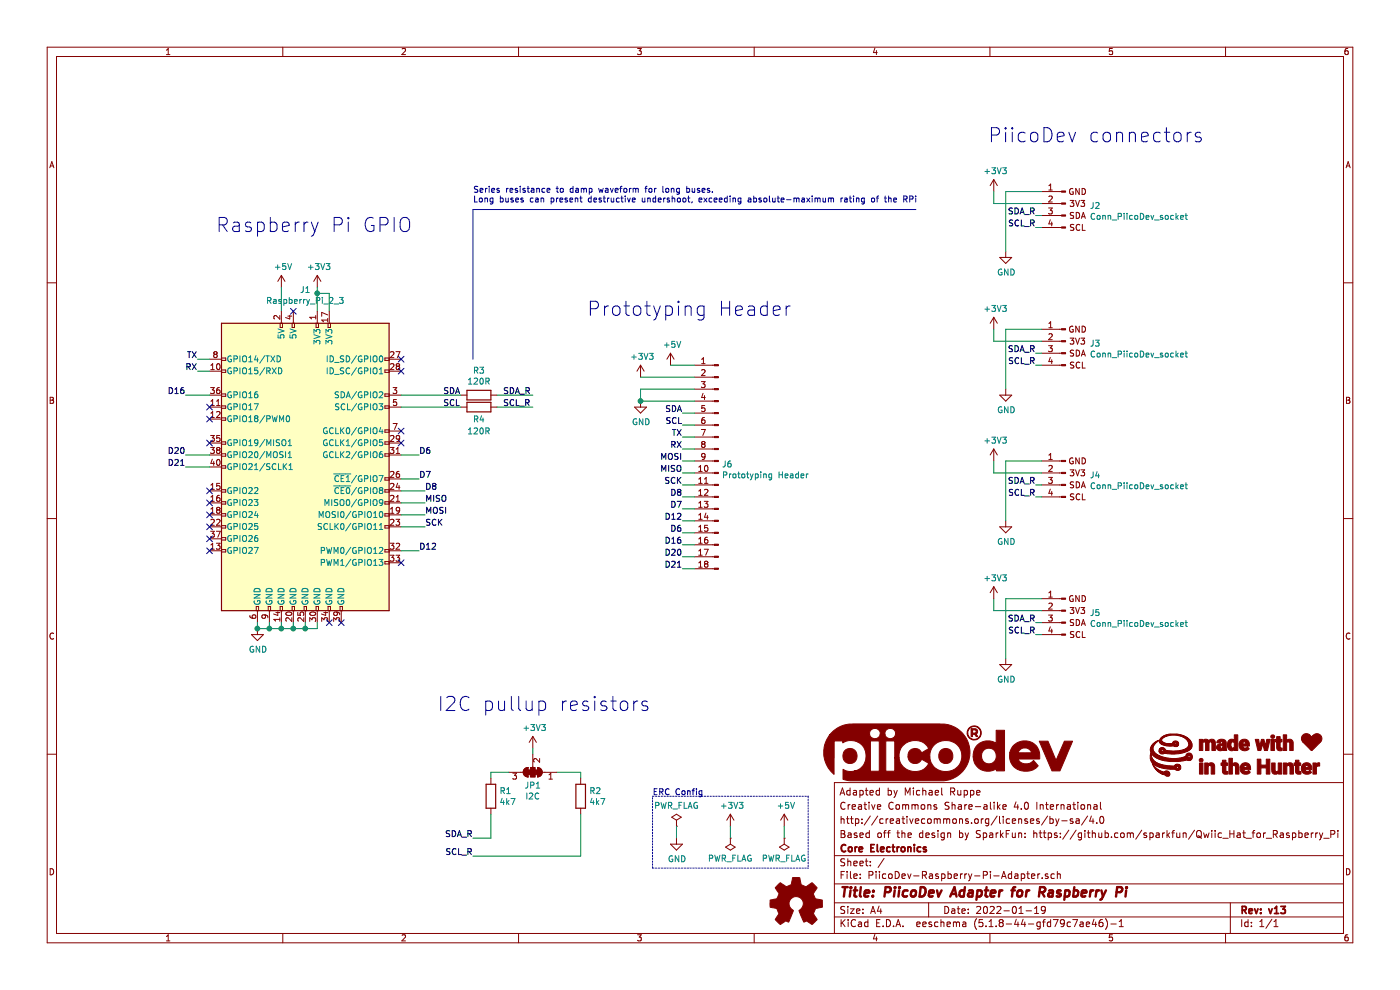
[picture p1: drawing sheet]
EESchema Schematic File Version 4
EELAYER 30 0
EELAYER END
$Descr A4 11693 8268
encoding utf-8
Sheet 1 1
Title "PiicoDev Adapter for Raspberry Pi"
Date "2022-01-19"
Rev "v13"
Comp "Core Electronics"
Comment1 "Based off the design by SparkFun: https://github.com/sparkfun/Qwiic_Hat_for_Raspberry_Pi"
Comment2 "http://creativecommons.org/licenses/by-sa/4.0"
Comment3 "Creative Commons Share-alike 4.0 International"
Comment4 "Adapted by Michael Ruppe"
$EndDescr
$Comp
L power:+3V3 #PWR?
U 1 1
P 8300 1600
F 0 "#PWR?" H 8300 1450 50  0001 C CNN
F 1 "+3V3" H 8315 1773 50  0000 C CNN
F 2 "" H 8300 1600 50  0001 C CNN
F 3 "" H 8300 1600 50  0001 C CNN
	1    8300 1600
	1    0    0    -1  
$EndComp
$Comp
L power:GND #PWR?
U 1 1
P 8400 2100
F 0 "#PWR?" H 8400 1850 50  0001 C CNN
F 1 "GND" H 8405 1927 50  0000 C CNN
F 2 "" H 8400 2100 50  0001 C CNN
F 3 "" H 8400 2100 50  0001 C CNN
	1    8400 2100
	1    0    0    -1  
$EndComp
Wire Wire Line
	8400 1600 8400 2100
Wire Wire Line
	8300 1600 8300 1700
Wire Wire Line
	8300 1700 8700 1700
Text Label 8650 1800 2    50   ~ 0
SDA_R
Text Label 8650 1900 2    50   ~ 0
SCL_R
Wire Wire Line
	8650 1900 8700 1900
Wire Wire Line
	8650 1800 8700 1800
$Comp
L power:+3V3 #PWR?
U 1 1
P 8300 2750
F 0 "#PWR?" H 8300 2600 50  0001 C CNN
F 1 "+3V3" H 8315 2923 50  0000 C CNN
F 2 "" H 8300 2750 50  0001 C CNN
F 3 "" H 8300 2750 50  0001 C CNN
	1    8300 2750
	1    0    0    -1  
$EndComp
$Comp
L power:GND #PWR?
U 1 1
P 8400 3250
F 0 "#PWR?" H 8400 3000 50  0001 C CNN
F 1 "GND" H 8405 3077 50  0000 C CNN
F 2 "" H 8400 3250 50  0001 C CNN
F 3 "" H 8400 3250 50  0001 C CNN
	1    8400 3250
	1    0    0    -1  
$EndComp
Wire Wire Line
	8400 2750 8400 3250
Wire Wire Line
	8300 2750 8300 2850
Wire Wire Line
	8300 2850 8700 2850
Text Label 8650 2950 2    50   ~ 0
SDA_R
Text Label 8650 3050 2    50   ~ 0
SCL_R
Wire Wire Line
	8650 3050 8700 3050
Wire Wire Line
	8650 2950 8700 2950
$Comp
L power:+3V3 #PWR?
U 1 1
P 8300 3850
F 0 "#PWR?" H 8300 3700 50  0001 C CNN
F 1 "+3V3" H 8315 4023 50  0000 C CNN
F 2 "" H 8300 3850 50  0001 C CNN
F 3 "" H 8300 3850 50  0001 C CNN
	1    8300 3850
	1    0    0    -1  
$EndComp
$Comp
L power:GND #PWR?
U 1 1
P 8400 4350
F 0 "#PWR?" H 8400 4100 50  0001 C CNN
F 1 "GND" H 8405 4177 50  0000 C CNN
F 2 "" H 8400 4350 50  0001 C CNN
F 3 "" H 8400 4350 50  0001 C CNN
	1    8400 4350
	1    0    0    -1  
$EndComp
Wire Wire Line
	8400 3850 8400 4350
Wire Wire Line
	8300 3850 8300 3950
Wire Wire Line
	8300 3950 8700 3950
Text Label 8650 4050 2    50   ~ 0
SDA_R
Text Label 8650 4150 2    50   ~ 0
SCL_R
Wire Wire Line
	8650 4150 8700 4150
Wire Wire Line
	8650 4050 8700 4050
$Comp
L power:+3V3 #PWR?
U 1 1
P 8300 5000
F 0 "#PWR?" H 8300 4850 50  0001 C CNN
F 1 "+3V3" H 8315 5173 50  0000 C CNN
F 2 "" H 8300 5000 50  0001 C CNN
F 3 "" H 8300 5000 50  0001 C CNN
	1    8300 5000
	1    0    0    -1  
$EndComp
$Comp
L power:GND #PWR?
U 1 1
P 8400 5500
F 0 "#PWR?" H 8400 5250 50  0001 C CNN
F 1 "GND" H 8405 5327 50  0000 C CNN
F 2 "" H 8400 5500 50  0001 C CNN
F 3 "" H 8400 5500 50  0001 C CNN
	1    8400 5500
	1    0    0    -1  
$EndComp
Wire Wire Line
	8300 5000 8300 5100
Wire Wire Line
	8300 5100 8700 5100
Text Label 8650 5200 2    50   ~ 0
SDA_R
Text Label 8650 5300 2    50   ~ 0
SCL_R
Wire Wire Line
	8650 5300 8700 5300
Wire Wire Line
	8650 5200 8700 5200
$Comp
L Connector:Raspberry_Pi_2_3 J1
U 1 1
P 2550 3900
F 0 "J1" H 2550 5381 50  0000 C CNN
F 1 "Raspberry_Pi_2_3" H 2550 5290 50  0000 C CNN
F 2 "CoreElectronics_Components:PinSocket_2x20_P2.54mm_Vertical_SMD_With_Post" H 2550 3900 50  0001 C CNN
F 3 "https://www.raspberrypi.org/documentation/hardware/raspberrypi/schematics/rpi_SCH_3bplus_1p0_reduced.pdf" H 2550 3900 50  0001 C CNN
	1    2550 3900
	1    0    0    -1  
$EndComp
$Comp
L power:GND #PWR?
U 1 1
P 2150 5250
F 0 "#PWR?" H 2150 5000 50  0001 C CNN
F 1 "GND" H 2155 5077 50  0000 C CNN
F 2 "" H 2150 5250 50  0001 C CNN
F 3 "" H 2150 5250 50  0001 C CNN
	1    2150 5250
	1    0    0    -1  
$EndComp
Wire Wire Line
	2150 5250 2150 5200
Text Label 3700 3300 0    50   ~ 0
SDA
Text Label 3700 3400 0    50   ~ 0
SCL
$Comp
L power:+3V3 #PWR?
U 1 1
P 2650 2400
F 0 "#PWR?" H 2650 2250 50  0001 C CNN
F 1 "+3V3" H 2665 2573 50  0000 C CNN
F 2 "" H 2650 2400 50  0001 C CNN
F 3 "" H 2650 2400 50  0001 C CNN
	1    2650 2400
	1    0    0    -1  
$EndComp
Wire Wire Line
	2650 2600 2650 2450
$Comp
L CoreElectronics_Components:Conn_PiicoDev_socket J2
U 1 1
P 8900 1800
F 0 "J2" H 8699 1883 50  0000 R CNN
F 1 "Conn_PiicoDev_socket" H 8699 1792 50  0000 R CNN
F 2 "Connector_JST:JST_SH_SM04B-SRSS-TB_1x04-1MP_P1.00mm_Horizontal" H 8900 1800 50  0001 C CNN
F 3 "~" H 8900 1800 50  0001 C CNN
	1    8900 1800
	-1   0    0    -1  
$EndComp
$Comp
L CoreElectronics_Components:Conn_PiicoDev_socket J3
U 1 1
P 8900 2950
F 0 "J3" H 8699 3033 50  0000 R CNN
F 1 "Conn_PiicoDev_socket" H 8699 2942 50  0000 R CNN
F 2 "Connector_JST:JST_SH_SM04B-SRSS-TB_1x04-1MP_P1.00mm_Horizontal" H 8900 2950 50  0001 C CNN
F 3 "~" H 8900 2950 50  0001 C CNN
	1    8900 2950
	-1   0    0    -1  
$EndComp
$Comp
L CoreElectronics_Components:Conn_PiicoDev_socket J4
U 1 1
P 8900 4050
F 0 "J4" H 8699 4133 50  0000 R CNN
F 1 "Conn_PiicoDev_socket" H 8699 4042 50  0000 R CNN
F 2 "Connector_JST:JST_SH_SM04B-SRSS-TB_1x04-1MP_P1.00mm_Horizontal" H 8900 4050 50  0001 C CNN
F 3 "~" H 8900 4050 50  0001 C CNN
	1    8900 4050
	-1   0    0    -1  
$EndComp
$Comp
L CoreElectronics_Components:Conn_PiicoDev_socket J5
U 1 1
P 8900 5200
F 0 "J5" H 8699 5283 50  0000 R CNN
F 1 "Conn_PiicoDev_socket" H 8699 5192 50  0000 R CNN
F 2 "Connector_JST:JST_SH_SM04B-SRSS-TB_1x04-1MP_P1.00mm_Horizontal" H 8900 5200 50  0001 C CNN
F 3 "~" H 8900 5200 50  0001 C CNN
	1    8900 5200
	-1   0    0    -1  
$EndComp
$Comp
L Connector:Conn_01x18_Male J6
U 1 1
P 6000 3850
F 0 "J6" H 5972 3824 50  0000 R CNN
F 1 "Prototyping Header" H 5972 3733 50  0000 R CNN
F 2 "Connector_PinHeader_2.54mm:PinHeader_1x18_P2.54mm_Vertical" H 6000 3850 50  0001 C CNN
F 3 "~" H 6000 3850 50  0001 C CNN
	1    6000 3850
	-1   0    0    -1  
$EndComp
$Comp
L power:+3V3 #PWR?
U 1 1
P 5350 3150
F 0 "#PWR?" H 5350 3000 50  0001 C CNN
F 1 "+3V3" H 5365 3323 50  0000 C CNN
F 2 "" H 5350 3150 50  0001 C CNN
F 3 "" H 5350 3150 50  0001 C CNN
	1    5350 3150
	1    0    0    -1  
$EndComp
Wire Wire Line
	5350 3150 5800 3150
$Comp
L power:+5V #PWR?
U 1 1
P 2350 2400
F 0 "#PWR?" H 2350 2250 50  0001 C CNN
F 1 "+5V" H 2365 2573 50  0000 C CNN
F 2 "" H 2350 2400 50  0001 C CNN
F 3 "" H 2350 2400 50  0001 C CNN
	1    2350 2400
	1    0    0    -1  
$EndComp
Wire Wire Line
	2750 2600 2750 2450
Wire Wire Line
	2750 2450 2650 2450
Connection ~ 2650 2450
Wire Wire Line
	2650 2450 2650 2400
$Comp
L power:+5V #PWR?
U 1 1
P 5600 3050
F 0 "#PWR?" H 5600 2900 50  0001 C CNN
F 1 "+5V" H 5615 3223 50  0000 C CNN
F 2 "" H 5600 3050 50  0001 C CNN
F 3 "" H 5600 3050 50  0001 C CNN
	1    5600 3050
	1    0    0    -1  
$EndComp
Wire Wire Line
	5600 3050 5800 3050
$Comp
L power:GND #PWR?
U 1 1
P 5350 3350
F 0 "#PWR?" H 5350 3100 50  0001 C CNN
F 1 "GND" H 5355 3177 50  0000 C CNN
F 2 "" H 5350 3350 50  0001 C CNN
F 3 "" H 5350 3350 50  0001 C CNN
	1    5350 3350
	1    0    0    -1  
$EndComp
Wire Wire Line
	5350 3350 5800 3350
Wire Wire Line
	5800 3250 5350 3250
Wire Wire Line
	5350 3250 5350 3350
Connection ~ 5350 3350
Text Label 5700 3650 2    50   ~ 0
TX
Wire Wire Line
	5700 3450 5800 3450
Text Label 5700 3750 2    50   ~ 0
RX
Wire Wire Line
	5700 3550 5800 3550
Text Label 5700 3450 2    50   ~ 0
SDA
Wire Wire Line
	5700 3650 5800 3650
Text Label 5700 3550 2    50   ~ 0
SCL
Wire Wire Line
	5800 3750 5700 3750
Text Label 5700 3850 2    50   ~ 0
MOSI
Wire Wire Line
	5700 3850 5800 3850
Text Label 5700 3950 2    50   ~ 0
MISO
Wire Wire Line
	5800 3950 5700 3950
Text Label 5700 4050 2    50   ~ 0
SCK
Text Label 5700 4150 2    50   ~ 0
D8
Text Label 5700 4250 2    50   ~ 0
D7
Text Label 5700 4350 2    50   ~ 0
D12
Text Label 5700 4450 2    50   ~ 0
D6
Text Label 5700 4550 2    50   ~ 0
D16
Text Label 5700 4650 2    50   ~ 0
D20
Text Label 5700 4750 2    50   ~ 0
D21
Wire Wire Line
	5700 4050 5800 4050
Wire Wire Line
	5800 4150 5700 4150
Wire Wire Line
	5700 4250 5800 4250
Wire Wire Line
	5800 4350 5700 4350
Wire Wire Line
	5700 4450 5800 4450
Wire Wire Line
	5800 4550 5700 4550
Wire Wire Line
	5700 4650 5800 4650
Wire Wire Line
	5800 4750 5700 4750
Text Label 1650 3000 2    50   ~ 0
TX
Text Label 1650 3100 2    50   ~ 0
RX
Text Label 3550 4300 0    50   ~ 0
MOSI
Text Label 3550 4200 0    50   ~ 0
MISO
Text Label 3550 4400 0    50   ~ 0
SCK
Text Label 3550 4100 0    50   ~ 0
D8
Text Label 3500 4000 0    50   ~ 0
D7
Text Label 3500 4600 0    50   ~ 0
D12
Text Label 3500 3800 0    50   ~ 0
D6
Text Label 1550 3300 2    50   ~ 0
D16
Text Label 1550 3800 2    50   ~ 0
D20
Text Label 1550 3900 2    50   ~ 0
D21
Wire Wire Line
	1650 3000 1750 3000
Wire Wire Line
	1650 3100 1750 3100
Wire Wire Line
	3550 4300 3350 4300
Wire Wire Line
	3550 4200 3350 4200
Wire Wire Line
	3550 4400 3350 4400
Wire Wire Line
	3500 4000 3350 4000
Wire Wire Line
	3500 4600 3350 4600
Wire Wire Line
	3350 3800 3500 3800
Wire Wire Line
	1550 3300 1750 3300
Wire Wire Line
	1550 3800 1750 3800
Wire Wire Line
	3550 4100 3350 4100
Wire Wire Line
	1550 3900 1750 3900
$Comp
L CoreElectronics_Artwork:LOGO_PiicoDev G1
U 1 1
P 8000 6300
F 0 "G1" H 8000 6095 60  0001 C CNN
F 1 "LOGO_PiicoDev" H 8000 6505 60  0001 C CNN
F 2 "CoreElectronics_Artwork:piicodev_logo_10.2x2.5mm" H 8000 6300 50  0001 C CNN
F 3 "" H 8000 6300 50  0001 C CNN
	1    8000 6300
	1    0    0    -1  
$EndComp
$Comp
L CoreElectronics_Artwork:LOGO_CoreElectronics_made-with-love G2
U 1 1
P 10350 6300
F 0 "G2" H 10350 6094 60  0001 C CNN
F 1 "LOGO_CoreElectronics_made-with-love" H 10350 6506 60  0001 C CNN
F 2 "CoreElectronics_Artwork:piicodev_logo_10.2x2.5mm" H 10350 6300 50  0001 C CNN
F 3 "" H 10350 6300 50  0001 C CNN
	1    10350 6300
	1    0    0    -1  
$EndComp
$Comp
L Graphic:Logo_Open_Hardware_Small LOGO1
U 1 1
P 6650 7550
F 0 "LOGO1" H 6650 7825 50  0001 C CNN
F 1 "Logo_Open_Hardware_Small" H 6650 7325 50  0001 C CNN
F 2 "CoreElectronics_Artwork:oshw_3.9x3.5mm" H 6650 7550 50  0001 C CNN
F 3 "~" H 6650 7550 50  0001 C CNN
	1    6650 7550
	1    0    0    -1  
$EndComp
Text Notes 4900 2650 0    118  ~ 0
Prototyping Header
Text Notes 8250 1200 0    118  ~ 0
PiicoDev connectors
Text Notes 1800 1950 0    118  ~ 0
Raspberry Pi GPIO
Wire Wire Line
	2150 5250 2250 5250
Wire Wire Line
	2250 5250 2250 5200
Connection ~ 2150 5250
Wire Wire Line
	2250 5250 2350 5250
Wire Wire Line
	2350 5250 2350 5200
Connection ~ 2250 5250
Wire Wire Line
	2350 5250 2450 5250
Wire Wire Line
	2450 5250 2450 5200
Connection ~ 2350 5250
Wire Wire Line
	2450 5250 2550 5250
Wire Wire Line
	2550 5250 2550 5200
Connection ~ 2450 5250
Wire Wire Line
	2550 5250 2650 5250
Wire Wire Line
	2650 5250 2650 5200
Connection ~ 2550 5250
NoConn ~ 3350 3000
NoConn ~ 3350 3100
NoConn ~ 3350 3600
NoConn ~ 3350 3700
NoConn ~ 1750 3400
NoConn ~ 1750 3500
NoConn ~ 1750 3700
NoConn ~ 1750 4100
NoConn ~ 1750 4200
NoConn ~ 1750 4300
NoConn ~ 1750 4400
NoConn ~ 1750 4500
NoConn ~ 1750 4600
NoConn ~ 3350 4700
Wire Wire Line
	2350 2400 2350 2600
NoConn ~ 2450 2600
Text Label 3950 7000 2    50   ~ 0
SDA_R
Text Label 3950 7150 2    50   ~ 0
SCL_R
$Comp
L Jumper:SolderJumper_3_Bridged123 JP1
U 1 1
P 4450 6450
F 0 "JP1" H 4450 6563 50  0000 C CNN
F 1 "I2C" H 4450 6654 50  0000 C CNN
F 2 "CoreElectronics_Components:SolderJumper-3_P1.3mm_Closed_RoundedPad1.0x1.5mm_NumberLabels" H 4450 6450 50  0001 C CNN
F 3 "~" H 4450 6450 50  0001 C CNN
	1    4450 6450
	-1   0    0    1   
$EndComp
$Comp
L power:+3V3 #PWR?
U 1 1
P 4450 6250
F 0 "#PWR?" H 4450 6100 50  0001 C CNN
F 1 "+3V3" H 4465 6423 50  0000 C CNN
F 2 "" H 4450 6250 50  0001 C CNN
F 3 "" H 4450 6250 50  0001 C CNN
	1    4450 6250
	1    0    0    -1  
$EndComp
Wire Wire Line
	4450 6300 4450 6250
$Comp
L Device:R R1
U 1 1
P 4100 6650
F 0 "R1" H 4170 6696 50  0000 L CNN
F 1 "4k7" H 4170 6605 50  0000 L CNN
F 2 "Resistor_SMD:R_0402_1005Metric" V 4030 6650 50  0001 C CNN
F 3 "~" H 4100 6650 50  0001 C CNN
	1    4100 6650
	1    0    0    -1  
$EndComp
$Comp
L Device:R R2
U 1 1
P 4850 6650
F 0 "R2" H 4920 6696 50  0000 L CNN
F 1 "4k7" H 4920 6605 50  0000 L CNN
F 2 "Resistor_SMD:R_0402_1005Metric" V 4780 6650 50  0001 C CNN
F 3 "~" H 4850 6650 50  0001 C CNN
	1    4850 6650
	1    0    0    -1  
$EndComp
Wire Wire Line
	3950 7000 4100 7000
Wire Wire Line
	4100 7000 4100 6800
Wire Wire Line
	4100 6500 4100 6450
Wire Wire Line
	4100 6450 4250 6450
Wire Wire Line
	3950 7150 4850 7150
Wire Wire Line
	4850 7150 4850 6800
Wire Wire Line
	4850 6500 4850 6450
Wire Wire Line
	4850 6450 4650 6450
Text Notes 3650 5950 0    118  ~ 0
I2C pullup resistors
$Comp
L Device:R R3
U 1 1
P 4000 3300
F 0 "R3" V 3793 3300 50  0000 C CNN
F 1 "120R" V 3884 3300 50  0000 C CNN
F 2 "Resistor_SMD:R_0402_1005Metric" V 3930 3300 50  0001 C CNN
F 3 "~" H 4000 3300 50  0001 C CNN
	1    4000 3300
	0    1    1    0   
$EndComp
$Comp
L Device:R R4
U 1 1
P 4000 3400
F 0 "R4" V 4100 3400 50  0000 C CNN
F 1 "120R" V 4200 3400 50  0000 C CNN
F 2 "Resistor_SMD:R_0402_1005Metric" V 3930 3400 50  0001 C CNN
F 3 "~" H 4000 3400 50  0001 C CNN
	1    4000 3400
	0    1    1    0   
$EndComp
Wire Wire Line
	3350 3300 3850 3300
Wire Wire Line
	3350 3400 3850 3400
Text Label 4200 3300 0    50   ~ 0
SDA_R
Wire Wire Line
	4150 3300 4450 3300
Wire Wire Line
	4150 3400 4450 3400
Text Label 4200 3400 0    50   ~ 0
SCL_R
Wire Wire Line
	8400 1600 8700 1600
Wire Wire Line
	8400 2750 8700 2750
Wire Wire Line
	8400 3850 8700 3850
$Comp
L power:PWR_FLAG #FLG?
U 1 1
P 5650 6900
F 0 "#FLG?" H 5650 6975 50  0001 C CNN
F 1 "PWR_FLAG" H 5650 7073 50  0000 C CNN
F 2 "" H 5650 6900 50  0001 C CNN
F 3 "~" H 5650 6900 50  0001 C CNN
	1    5650 6900
	1    0    0    -1  
$EndComp
$Comp
L power:GND #PWR?
U 1 1
P 5650 7000
F 0 "#PWR?" H 5650 6750 50  0001 C CNN
F 1 "GND" H 5655 6827 50  0000 C CNN
F 2 "" H 5650 7000 50  0001 C CNN
F 3 "" H 5650 7000 50  0001 C CNN
	1    5650 7000
	1    0    0    -1  
$EndComp
Wire Wire Line
	5650 6900 5650 7000
$Comp
L power:PWR_FLAG #FLG?
U 1 1
P 6100 7000
F 0 "#FLG?" H 6100 7075 50  0001 C CNN
F 1 "PWR_FLAG" H 6100 7173 50  0000 C CNN
F 2 "" H 6100 7000 50  0001 C CNN
F 3 "~" H 6100 7000 50  0001 C CNN
	1    6100 7000
	-1   0    0    1   
$EndComp
$Comp
L power:+3V3 #PWR?
U 1 1
P 6100 6900
F 0 "#PWR?" H 6100 6750 50  0001 C CNN
F 1 "+3V3" H 6115 7073 50  0000 C CNN
F 2 "" H 6100 6900 50  0001 C CNN
F 3 "" H 6100 6900 50  0001 C CNN
	1    6100 6900
	1    0    0    -1  
$EndComp
Wire Wire Line
	6100 6900 6100 7000
Wire Notes Line
	5450 7250 5450 6650
Text Notes 5450 6650 0    50   ~ 0
ERC Config
$Comp
L power:PWR_FLAG #FLG?
U 1 1
P 6550 7000
F 0 "#FLG?" H 6550 7075 50  0001 C CNN
F 1 "PWR_FLAG" H 6550 7173 50  0000 C CNN
F 2 "" H 6550 7000 50  0001 C CNN
F 3 "~" H 6550 7000 50  0001 C CNN
	1    6550 7000
	-1   0    0    1   
$EndComp
$Comp
L power:+5V #PWR?
U 1 1
P 6550 6900
F 0 "#PWR?" H 6550 6750 50  0001 C CNN
F 1 "+5V" H 6565 7073 50  0000 C CNN
F 2 "" H 6550 6900 50  0001 C CNN
F 3 "" H 6550 6900 50  0001 C CNN
	1    6550 6900
	1    0    0    -1  
$EndComp
Wire Wire Line
	6550 6900 6550 7000
Wire Notes Line
	6750 6650 6750 7250
Wire Notes Line
	5450 6650 6750 6650
Wire Notes Line
	5450 7250 6750 7250
NoConn ~ 2750 5200
NoConn ~ 2850 5200
Wire Wire Line
	8700 5000 8400 5000
Wire Wire Line
	8400 5000 8400 5500
Text Notes 3950 1700 0    50   ~ 0
Series resistance to damp waveform for long buses.\nLong buses can present destructive undershoot, exceeding absolute-maximum rating of the RPi
Wire Notes Line style solid
	3950 3000 3950 1750
Wire Notes Line style solid
	3950 1750 7650 1750
$EndSCHEMATC
